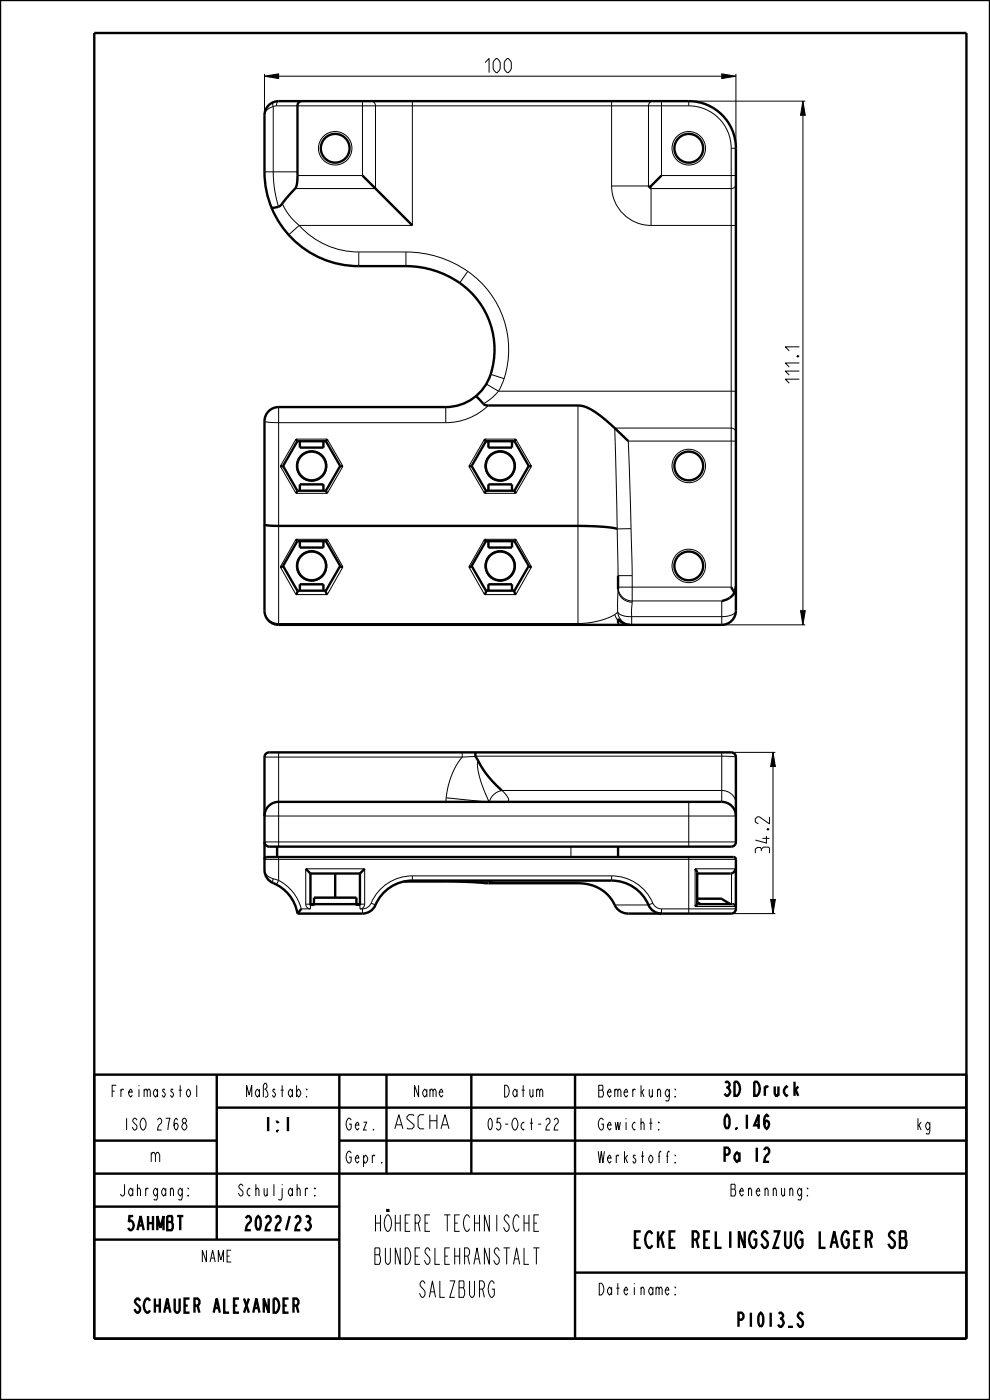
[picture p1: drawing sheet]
<svg xmlns="http://www.w3.org/2000/svg" width="210mm" height="297mm" viewBox="0 0 210 297" stroke-linecap="round" stroke-linejoin="round" font-family="sans-serif">
<path d="M56.1 16.2l3-.5v1zM153.1 15.7l3 .5-3 .5zM170.3 21.5l.5 3h-1zM169.8 129.6h1l-.5 3zM164 159.6l.5 3h-1zM163.5 190.8h1l-.5 3z" fill="#000"/>
<g fill="none" stroke="#000" stroke-width=".21">
<path d="M56.1 16.2l3-.5v1zM56.1 15.7v8.8a2.16 2.16 0 0 1 1.9-1.9M59.1 16.2h94M153.1 15.7l3 .5-3 .5zM156.1 15.7v15.8h-1M56.1 36.5h7M58 22.6v15.4l.4 2.9 .7 3M58 21.7l-.2 .3 .2 .6M58.6 22.5l-.6 .1M58.6 22.5h87.5M59.1 21.5l-.3 .2-.2 .8M76.9 21.5v15.7h-13.8"/>
<path d="M78.7 21.5l.6 .2 .3 .7v17.6h-17M87.5 21.5v26.3h-24M129.7 39.5a8.4 8.4 0 0 0 8.4 8.3M129.7 21.5v18M138.5 21.5l-.6 .2-.3 .7v17.1h-7.9M140.3 21.5v15.7h15.8M146.1 22.5a9 9 0 0 1 9 9M155.1 31.5v93.1h-24a2.96 2.96 0 0 0 3 2.9h19v5.1h17.7M156.1 39.1l-.2 .6-.7 .3h-17.1v7.8M170.3 21.5l.5 3h-1zM170.3 24.5v105.1M170.8 21.5h-24.7v1"/>
<path d="M59.9 43.2a12.3 12.3 0 0 0 3.6 4.6M63.5 47.8a17 17 0 0 0 12.6 5.7M63.5 47.8l-2.3 2M76.1 53.5v3M76.1 53.5h10M86.1 53.5a23 23 0 0 1 13.1 4.1M86.1 53.5v3M99.2 57.6a20.2 20.2 0 0 1 7.7 22.7M99.2 57.6l-1.7 2.4M138.1 47.8h18M104.1 79.4l2.8 .9M56.1 89.4l.8 .2 2 .1h35.7"/>
<path d="M59.1 86.4v46.2M62.8 93.2h6.6l3.3 5.7-3.3 5.8h-6.6l-3.3-5.8zM63.6 94.9h5M94.6 86.4v3.3M102.8 93.2h6.6l3.3 5.7-3.3 5.8h-6.6l-3.3-5.8zM103.2 81.5l2.5 1.5M103.6 86a13 13 0 0 1-9 3.7M103.6 94.9h5M105.7 83l-1.4 1.5-1.8 1.2M105.7 83h50.4M106.9 80.3l-1.2 2.7M122.6 86v46.6"/>
<path d="M130.4 90.8h24.7l.7 .3 .3 .6M130.4 90.8l.5 21.4M156.1 93.6h-22.8l.6 18.5M62.8 114.4h6.6l3.3 5.9-3.3 5.8h-6.6l-3.3-5.8zM63.6 116.1h5M63.6 102.8h5M102.8 114.4h6.6l3.3 5.9-3.3 5.8h-6.6l-3.3-5.8zM103.6 116.1h5M103.6 102.8h5M130.9 112.2l.2 9.9h3M133.9 112.1l.2 10M133.9 112.1l-3 .1"/>
<path d="M56.1 129.6a2.87 2.87 0 0 0 3 2.7h63.5a15.8 15.8 0 0 0 7.8-1.9M63.6 124h5M103.6 124h5M130.4 130.4l.7 1.2M131 129.8a2.99 2.99 0 0 0 3 2.8v-1.8M131 129.8a3.2 3.2 0 0 0 3 1M131 129.8l-.6 .6M131.1 131.3l1.1 .9 1.4 .4M131.1 132.3l1.3 .3v-.3M134.1 127.7a2.9 2.9 0 0 1-3-2.7l-.1 4.8M134.1 127.7l-.1 3.1M134.1 122.1v5.6"/>
<path d="M156.1 129.6a2.48 2.48 0 0 1-2.5 1.2h-19.6M169.8 129.6h1l-.5 3zM59.1 159.6v20M98 159.6v1M153.1 159.6v10.5M155.1 159.6h9.4M164 159.6l.5 3h-1zM56.1 178.6h100M56.1 173.1h100M56.1 160.6h41.9M94.6 169.2v.9M94.6 169.2l8.5 .9"/>
<path d="M98 160.6a15.9 15.9 0 0 0-3.4 8.6M100.8 160.4h52.3l3 .2M100.8 160.5l-2.8 .1M106.5 167.7h.1M106.5 167.7a3.4 3.4 0 0 0-2.7 2.4M106.5 167.7a22.4 22.4 0 0 1-4.8-5.6l-.3-.4a4.3 4.3 0 0 0 .2 2.7l.7 2.2 1.5 3.6M106.5 167.7h46.6a2.89 2.89 0 0 1 3 2.8M106.5 167.7l.9 1a.93 .93 0 0 1 .4 1.3l-.7 .1M121.1 179.6v2.2M146.1 170.1v9.5M164 162.6v28.2M56.1 184.6a2.16 2.16 0 0 0 1.9 1.8"/>
<path d="M56.1 182.3h100M58 186.4l1.1 .4M58 186.4l-.2 .6 .2 .3M59.1 186.8a9.5 9.5 0 0 1 4.8 6h1.9M59.1 181.8v5M59.1 186.8l-.5 .9M64.9 191.8l.2 .7 .7 .3M64.9 191.8h1M66.6 192.1h-.7v.7M66.6 190.5h9M75.6 192.1h.8v.7M76.4 191.8h1"/>
<path d="M76.4 192.8h.5M76.9 192.8v1M77.4 191.8l-.3 .7-.7 .3M77.4 191.8v-7.5h-12.5v7.5M78.7 191.6a2 2 0 0 1-1.8 1.2M78.7 191.6l.9 .4M87.5 185.8a9.5 9.5 0 0 0-8.8 5.8M87.5 185.8v1M87.5 185.8h42.2M94.6 186.8v.2M105.7 186.8l-3.2 .4M129.7 185.8a9.5 9.5 0 0 1 8.8 5.8"/>
<path d="M129.7 185.8v1M138.5 191.6a2 2 0 0 0 1.8 1.2M138.5 191.6l-.9 .4h-7.2M140.3 192.8v1M140.3 192.8h15.8M146.1 181.8v12M147.5 184.3h8.5v8h-8.5zM147.9 190.7h5.2M155.1 193.8h9.4M155.2 185.3v6.5M163.5 190.8h1l-.5 3z"/>
<circle cx="71.1" cy="31.5" r="3.6"/>
<circle cx="146.1" cy="31.5" r="3.6"/>
<circle cx="66.1" cy="98.9" r="3.3"/>
<circle cx="106.1" cy="98.9" r="3.3"/>
<circle cx="146.1" cy="98.9" r="3.6"/>
<circle cx="66.1" cy="120.1" r="3.3"/>
<circle cx="106.1" cy="120.1" r="3.3"/>
<circle cx="146.1" cy="120.1" r="3.6"/>
</g>
<g fill="none" stroke="#000" stroke-width=".51">
<path d="M0 0h210v297h-210zM20 7h185v277h-185zM57 22.3l.7-.5 1.4-.3h87a10 10 0 0 1 10 10v98.1a3 3 0 0 1-3 3h-94a3 3 0 0 1-3-3v-40.2a3 3 0 0 1 3-3h35.5a10.3 10.3 0 0 0 10.1-9.9 17.7 17.7 0 0 0-14.2-19.6l-3.3-.4h-11.1a20 20 0 0 1-20-20v-12l.1-1zM63.9 21.5l-.5 .2-.3 .7v14.8a3.9 3.9 0 0 1-1.5 3.8l-1.7 2.2a2.32 2.32 0 0 1-2.3 .8M76.9 37.2l10.6 10.6M137.6 39.5l.3 .2M137.9 39.7l.2 .3M140.3 37.2l-2.4 2.5M60 98.9h-.5M60 98.9l3.1 5.2M62.8 93.2l.3 .4M63.1 93.6h6"/>
<path d="M63.1 93.6l-3.1 5.3M63.6 93.6v1.4h5v-1.4M69.1 93.6l3.1 5.3M69.4 93.2l-.3 .4M72.2 98.9l-3.1 5.2M72.2 98.9h.5M100 98.9h-.5M100 98.9l3.1 5.2M100.9 84.1l.7 .5a2.6 2.6 0 0 0 1.7 1.4h19.3a8.2 8.2 0 0 1 5 2.4l5.7 5.2M102.8 93.2l.3 .4M103.1 93.6h6M103.1 93.6l-3.1 5.3"/>
<path d="M103.6 93.6v1.4h5v-1.4M109.1 93.6l3.1 5.3M109.4 93.2l-.3 .4M112.2 98.9l-3.1 5.2M112.2 98.9h.5M56.1 111.3l.8 .2 1.9 .1h63.8a36.2 36.2 0 0 1 8.3 .6M62.8 114.4l.3 .4M63.1 114.8h6M63.1 114.8l-3.1 5.3-.5 .2M63.1 104.1h6M63.1 104.1l-.3 .6M63.6 104.1v-1.3h5v1.3"/>
<path d="M63.6 114.8v1.4h5v-1.4M69.1 104.1l.3 .6M69.1 114.8l3.1 5.3 .5 .2M69.4 114.4l-.3 .4M102.8 114.4l.3 .4M103.1 114.8h6M103.1 114.8l-3.1 5.3-.5 .2M103.1 104.1h6M103.1 104.1l-.3 .6M103.6 114.8v1.4h5v-1.4M103.6 104.1v-1.3h5v1.3M109.1 104.1l.3 .6"/>
<path d="M109.1 114.8l3.1 5.3 .5 .2M109.4 114.4l-.3 .4M60 120.1l3.1 5.2-.3 .8M63.1 125.3h6M63.6 125.3v-1.3h5v1.3M72.2 120.1l-3.1 5.2 .3 .8M100 120.1l3.1 5.2-.3 .8M103.1 125.3h6M103.6 125.3v-1.3h5v1.3M112.2 120.1l-3.1 5.2 .3 .8M131.1 132.3v-1a3.1 3.1 0 0 0 2.5 1.3M131.1 122.1v2.9"/>
<path d="M155.1 124.6l.7 1.2M155.8 125.8a3.6 3.6 0 0 1-2.7 1.7M155.8 125.6l.3 .7M156.1 124.4l-.1 .8M156.1 124.4l-.3 1.4M156.1 124.3v.1M100.9 159.6l-.1 .8a23.2 23.2 0 0 0 5.7 7.3M56.1 178.6a1 1 0 0 0 1 1h98a1 1 0 0 0 1-1v-18a1 1 0 0 0-1-1h-98a1 1 0 0 0-1 1v24a3.3 3.3 0 0 0 2.7 3.1 8.5 8.5 0 0 1 4.3 6.1M56.1 173.1a3 3 0 0 1 3-3h94a3 3 0 0 1 3 3M58.8 179.6v2.2M131.1 179.6v2.2M56.1 182.3l.1-.2 .4-.3h99l.4 .3 .1 .2v10.5a1 1 0 0 1-1 1h-21.8a3.4 3.4 0 0 1-3.2-2.4 8.2 8.2 0 0 0-7.5-4l-19.6-.1"/>
<path d="M63.1 193.8h13.8a3 3 0 0 0 2.7-1.8 8.5 8.5 0 0 1 7.9-5.2h42.2a8.7 8.7 0 0 1 8.1 5.7 3 3 0 0 0 2.5 1.3M63.9 192.8l-.8 1M64.9 184.3l1 1M65.9 185.3v6.8M65.9 192h.7M65.9 191.8h10.5M65.9 185.3h10.5M66.6 192.1v-1.7h9v1.7M71.1 185.3v5.1M75.6 192h.8M76.4 185.3v6.8M77.4 184.3l-1 1"/>
<path d="M85.7 187h10.7l6.6 .3M101.9 186.8l.5 .4 .6 .1M147.5 184.3l.4 .8v6.8M147.9 191.9l-.4 .4M147.9 191.9l7.5-.1 .4 .2 .2 .3M147.9 190.6h5.1l1.9 1.2M147.9 191.4l.7 .4M156 184.3l-.3 .7-.6 .3h-7.2M20 228h185v56M46 235h159M46 228v35M72 228v56"/>
<path d="M82 228v21M100 228v21M122 228v56M20 242h26M20 249h185M20 256h52M72 242h133M20 263h52M122 270h83"/>
<circle cx="71.1" cy="31.5" r="3.1"/>
<circle cx="146.1" cy="31.5" r="3.1"/>
<circle cx="66.1" cy="98.9" r="3.1"/>
<circle cx="106.1" cy="98.9" r="3.1"/>
<circle cx="146.1" cy="98.9" r="3.1"/>
<circle cx="66.1" cy="120.1" r="3.1"/>
<circle cx="106.1" cy="120.1" r="3.1"/>
<circle cx="146.1" cy="120.1" r="3.1"/>
</g>
<g font-size="4.6">
<text x="77.1" y="261.2">HÖHERE TECHNISCHE</text>
<text x="77.1" y="268.2">BUNDESLEHRANSTALT</text>
<text x="130.7" y="264.7">ECKE RELINGSZUG LAGER SB</text>
<text x="87.6" y="275.2">SALZBURG</text>
</g>
<g font-size="3.9">
<text x="102.9" y="15.4">100</text>
<text x="169.6" y="81.3" transform="rotate(-90 169.6 81.3)">111.1</text>
<text x="163.2" y="181" transform="rotate(-90 163.2 181)">34.2</text>
<text x="153.2" y="232.5">3D Druck</text>
<text x="55.5" y="240">1:1</text>
<text x="83.2" y="239.5">ASCHA</text>
<text x="153.2" y="239.5">0.146</text>
<text x="31.6" y="246.5">m</text>
<text x="153.2" y="246.5">Pa 12</text>
<text x="26" y="261">5AHMBT</text>
<text x="50.8" y="261">2022/23</text>
<text x="26.1" y="278.5">SCHAUER ALEXANDER</text>
<text x="155.3" y="281.5">P1013_S</text>
</g>
<g font-size="3.3">
<text x="22.3" y="232.7">Freimasstol</text>
<text x="51.2" y="232.7">Maßstab:</text>
<text x="87.1" y="232.7">Name</text>
<text x="106.1" y="232.7">Datum</text>
<text x="127.1" y="232.7">Bemerkung:</text>
<text x="25.2" y="239.7">ISO 2768</text>
<text x="73.2" y="239.7">Gez.</text>
<text x="102.2" y="239.7">05-Oct-22</text>
<text x="127.1" y="239.7">Gewicht:</text>
<text x="194.2" y="239.7">kg</text>
<text x="73.2" y="246.7">Gepr.</text>
<text x="127.1" y="246.7">Werkstoff:</text>
<text x="24.2" y="253.7">Jahrgang:</text>
<text x="49.2" y="253.7">Schuljahr:</text>
<text x="153.7" y="253.7">Benennung:</text>
<text x="42.1" y="267.7">NAME</text>
<text x="127.1" y="274.7">Dateiname:</text>
</g>
</svg>
